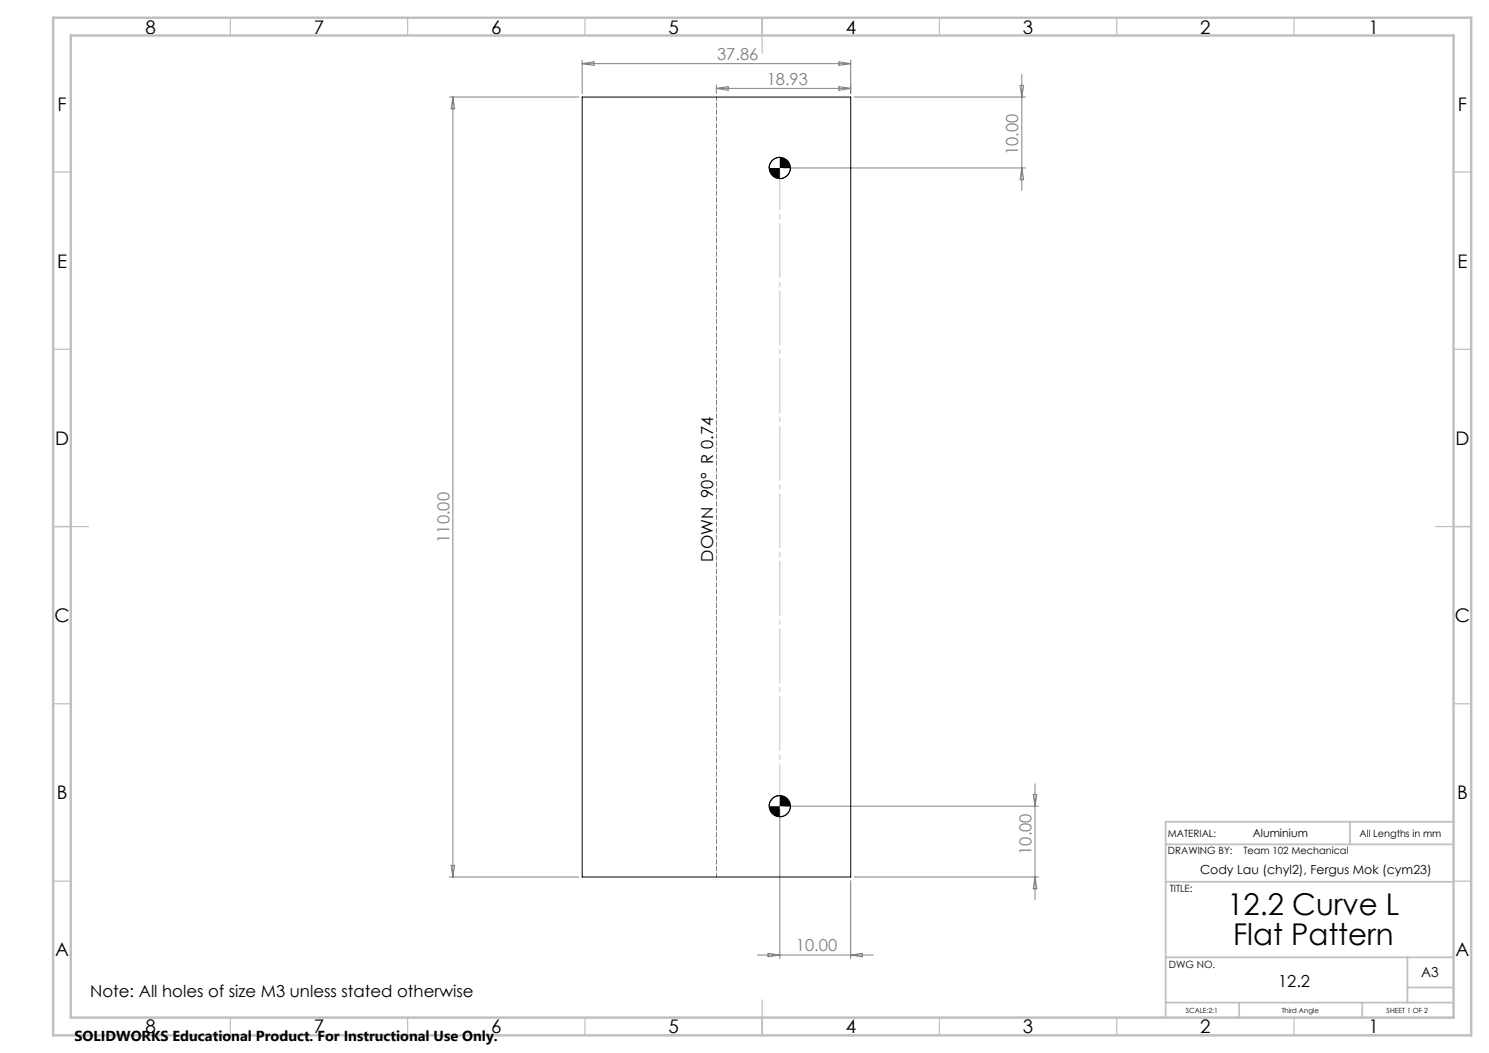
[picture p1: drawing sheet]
<svg xmlns="http://www.w3.org/2000/svg" width="420mm" height="297mm" viewBox="0 0 420 297" stroke-linecap="round" stroke-linejoin="round" font-family="sans-serif">
<g fill="none" stroke="#000" stroke-width=".28">
<path d="M164.2 27.4h75.8v220h-75.8zM220 44.4a3 3 0 0 0-3 3M223 47.4a3 3 0 0 1-3 3M220 224.4a3 3 0 0 0-3 3M223 227.4a3.1 3.1 0 0 1-3 3"/>
<circle cx="220" cy="47.4" r="3"/>
<circle cx="220" cy="227.4" r="3"/>
</g>
<path d="M202.1 27.4v220" fill="none" stroke="#808080" stroke-width=".28" stroke-dasharray="1.3 .6" stroke-dashoffset=".2"/>
<path d="M220 227.4v-180" fill="none" stroke="#c0c0c0" stroke-width=".28" stroke-dasharray="15.2 1.3 1.3 1.3" stroke-dashoffset="3.3"/>
<g fill="none" stroke="#c0c0c0" stroke-width=".35">
<path d="M65 5v5M115 5v5M165 5v5M215 5v10M265 5v5M315 5v5M365 5v5M15 48.5h5M410 48.5h5M15 98.5h5M410 98.5h5M15 148.5h10"/>
<path d="M405 148.5h10M15 198.5h5M410 198.5h5M15 248.5h5M410 248.5h5M65 287v5M115 287v5M165 287v5M215 282v10M265 287v5M315 287v5M365 287v5"/>
</g>
<path d="M328.8 238.2h81.2M380.8 231.8v6.4M410 231.8h-81.2v55.2M328.8 248.7h81.2M328.8 270h81.2M397 270v12.8M397 278.5h13M328.8 282.8h81.2M349.5 282.8v4.2M384.2 282.8v4.2" fill="none" stroke="#c0c0c0" stroke-width=".5"/>
<path d="M15 5h400v287h-400zM20 10h390v277h-390z" fill="none" stroke="#c0c0c0" stroke-width=".7"/>
<g fill="none" stroke="#808080" stroke-width=".28">
<path d="M164.2 17v9.4M164.2 18h75.8M164.2 18l3.3-.6v1zM236.6 17.4l3.4 .6-3.4 .4zM240 17v9.4M126.8 27.4h36.4M127.7 27.4v220M127.7 27.4l.5 3.3h-1zM202.1 24v2.4M202.1 24.9h37.9M202.1 24.9l3.3-.5v1.1zM236.6 24.4l3.4 .5-3.4 .6z"/>
<path d="M240.9 27.4h48.3M287.7 24.1h1l-.5 3.3zM288.2 21v32.7M220.9 47.4h68.3M288.2 47.4l.5 3.3h-1zM220 228.4v42M220.9 227.4h72M291.4 224.1h1.1l-.5 3.3zM292 221v32.7M126.8 247.4h36.4M127.2 244.1h1l-.5 3.3zM240 248.4v22"/>
<path d="M240.9 247.4h52M292 247.4l.5 3.3h-1.1zM213.6 269.4h32.7M216.6 268.9l3.4 .5-3.4 .5zM240 269.4l3.2-.5v1z"/>
</g>
<path d="M217 227.4a3 3 0 0 0 3 3v-3zM220 224.4v3h3a3.1 3.1 0 0 0-3-3zM217 47.4a2.95 2.95 0 0 0 3 3v-3zM220 44.4v3h3a3.1 3.1 0 0 0-3-3z" fill="#000"/>
<g font-size="8.5">
<text x="346.2" y="258.2">12.2 Curve L</text>
<text x="347.8" y="266.6">Flat Pattern</text>
</g>
<g font-size="5.3">
<text x="41" y="9.5">8</text>
<text x="88.5" y="9.5">7</text>
<text x="138.5" y="9.5">6</text>
<text x="188.5" y="9.5">5</text>
<text x="238.5" y="9.5">4</text>
<text x="288.5" y="9.5">3</text>
<text x="338.5" y="9.5">2</text>
<text x="386" y="9.5">1</text>
<text x="16.2" y="31.3">F</text>
<text x="411.2" y="31.3">F</text>
<text x="16.1" y="75.5">E</text>
<text x="411.1" y="75.5">E</text>
<text x="15.5" y="125.5">D</text>
<text x="410.5" y="125.5">D</text>
<text x="15.4" y="175.5">C</text>
<text x="410.4" y="175.5">C</text>
<text x="16" y="225.5">B</text>
<text x="411" y="225.5">B</text>
<text x="15.5" y="269.8">A</text>
<text x="410.5" y="269.8">A</text>
<text x="41" y="291.5">8</text>
<text x="88.5" y="291.5">7</text>
<text x="138.5" y="291.5">6</text>
<text x="188.5" y="291.5">5</text>
<text x="238.5" y="291.5">4</text>
<text x="288.5" y="291.5">3</text>
<text x="338.5" y="291.5">2</text>
<text x="386" y="291.5">1</text>
</g>
<g font-size="4.7" fill="#808080">
<text x="202.3" y="16.9">37.86</text>
<text x="216.3" y="23.9">18.93</text>
<text x="287.2" y="43.8" transform="rotate(-90 287.2 43.8)">10.00</text>
<text x="126.7" y="153.1" transform="rotate(-90 126.7 153.1)">110.00</text>
<text x="291" y="241.1" transform="rotate(-90 291 241.1)">10.00</text>
<text x="224.5" y="268.3">10.00</text>
</g>
<g font-size="4.7">
<text x="201.1" y="158.4" transform="rotate(-90 201.1 158.4)">DOWN 90° R 0.74</text>
<text x="25.4" y="281.2">Note: All holes of size M3 unless stated otherwise</text>
<text x="360.5" y="278.4">12.2</text>
</g>
<text font-size="4.1" x="21" y="293.7">SOLIDWORKS Educational Product. For Instructional Use Only.</text>
<text font-size="3.9" x="400.9" y="275.5">A3</text>
<text font-size="3.5" x="338.5" y="246.5">Cody Lau (chyl2), Fergus Mok (cym23)</text>
<text font-size="3.2" x="353.4" y="236.2">Aluminium</text>
<g font-size="2.8">
<text x="329.4" y="236.2">MATERIAL:</text>
<text x="383.5" y="236.2">All Lengths in mm</text>
<text x="329.4" y="241">DRAWING BY:</text>
<text x="350.7" y="241">Team 102 Mechanical</text>
<text x="329.9" y="251.7">TITLE:</text>
<text x="329.7" y="272.9">DWG NO.</text>
</g>
<g font-size="2">
<text x="334.5" y="285.6">SCALE:2:1</text>
<text x="361.5" y="285.6">Third Angle</text>
<text x="391.1" y="285.6">SHEET 1 OF 2</text>
</g>
</svg>
